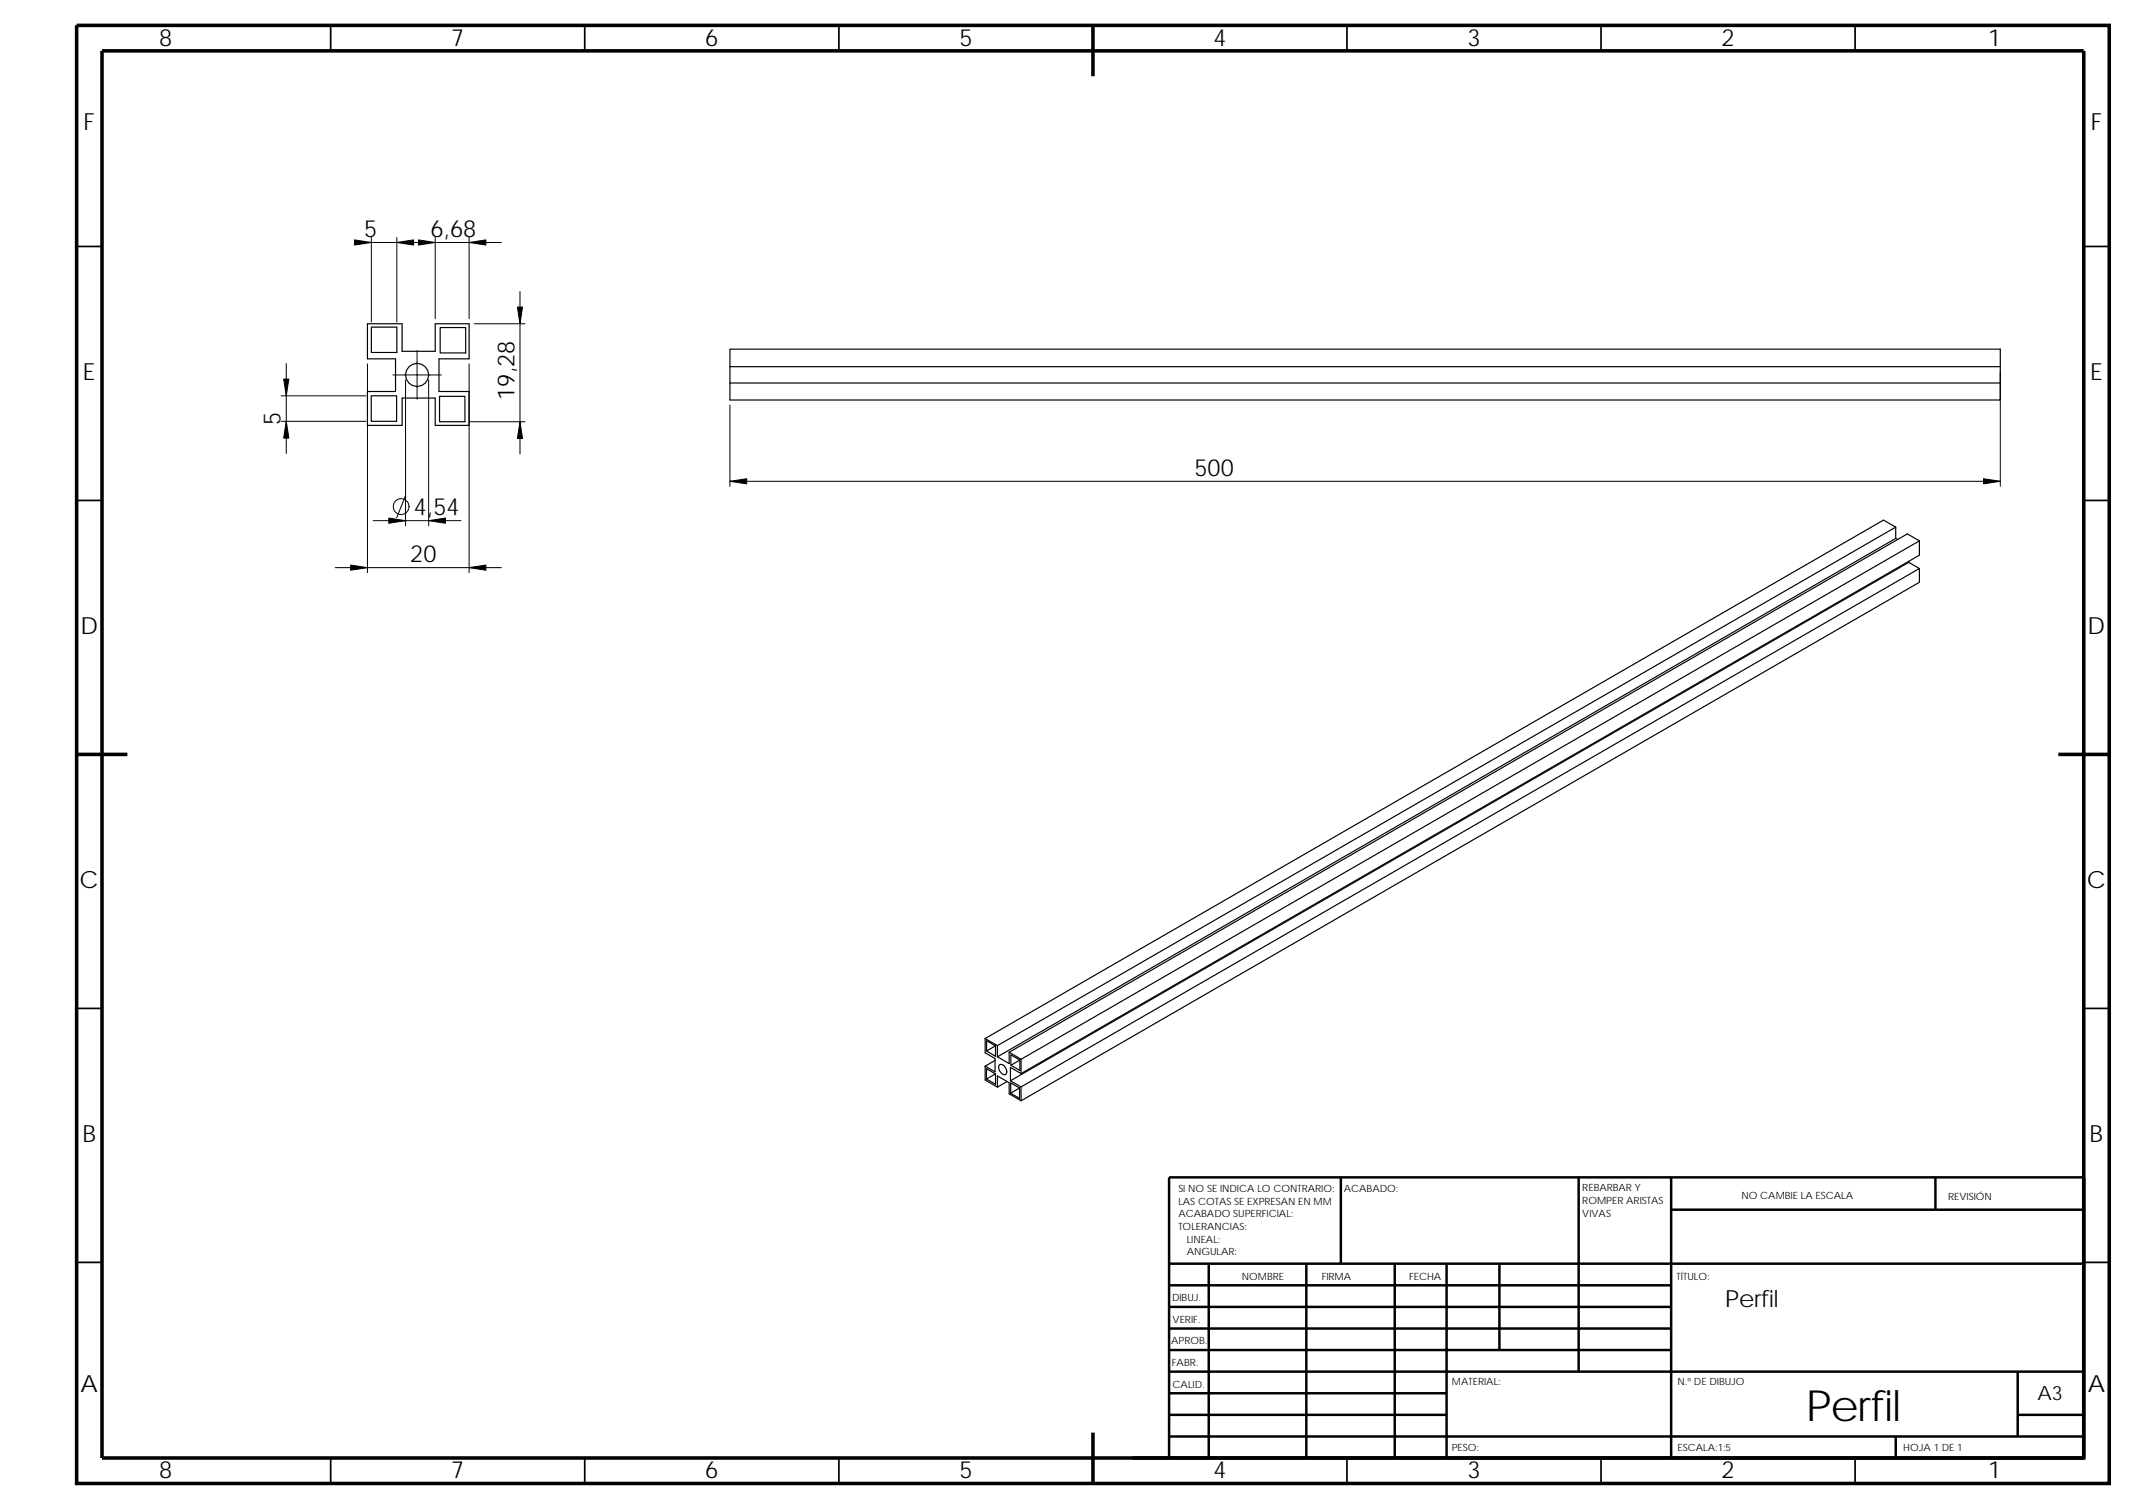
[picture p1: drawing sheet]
<svg xmlns="http://www.w3.org/2000/svg" width="420mm" height="297mm" viewBox="0 0 420 297" stroke-linecap="round" stroke-linejoin="round" font-family="sans-serif">
<g fill="none" stroke="#000" stroke-width=".34">
<path d="M65.1 5v5M115.1 5v5M165.1 5v5M265.1 5v5M315.1 5v5M365.1 5v5M15.1 48.5h5M410.1 48.5h5M15.1 98.5h5M410.1 98.5h5M15.1 198.5h5M410.1 198.5h5"/>
<path d="M15.1 248.5h5M410.1 248.5h5M65.1 287v5M115.1 287v5M165.1 287v5M265.1 287v5M315.1 287v5M365.1 287v5"/>
</g>
<g fill="none" stroke="#000" stroke-width=".49">
<path d="M263.9 231.8v17M310.7 231.8v38.2M328.9 231.8v55.2M328.9 238.1h81.2M380.9 231.8v6.3M410.1 231.8h-180v55.2M230.1 248.8h180M230.1 257.3h98.8M230.1 253h98.8M237.9 248.8v38.2M257.1 248.8v38.2M274.5 248.8v38.2"/>
<path d="M284.7 248.8v38.2M295.1 248.8v16.9M230.1 265.7h98.8M230.1 261.5h98.8M230.1 278.5h54.6M230.1 274.3h54.6M230.1 270h180M397.1 278.5h13M397.1 270v12.8M230.1 282.8h180M373.1 282.8v4.2"/>
</g>
<path d="M15.1 5h400v287h-400zM20.1 10h390v277h-390zM215.1 5v10M15.1 148.5h10M405.1 148.5h10M410.1 231.8v55.2h-187.2M215.1 282v10" fill="none" stroke="#000" stroke-width=".7" stroke-linecap="butt"/>
<g fill="none" stroke="#000" stroke-width=".23">
<path d="M72.3 63.7h6.8v5.5h6.6v-5.5h6.6v6.9h-5.9v6.5h5.9v6.6h-6.6v-5.3h-6.6v5.3h-6.8v-6.6h5.5v-6.5h-5.5zM73.1 77.9h5v5h-5zM73.1 64.4h5v5h-5zM86.5 78h5v5h-5zM86.6 64.5h5v5h-5zM143.6 72.2v6.5h250v-3.3M143.6 72.2v-3.5h250v6.7M143.6 75.4h250M143.6 72.2h250M373.1 103.8l-2.4-1.4-176.8 102M373.1 103.8v2.2M373.1 106l-176.8 102"/>
<path d="M373.1 103.8l-176.8 102M373.1 106l.4 .2M375.6 110.7l2.1 1.2-176.8 102.1M375.6 110.5v.2l-176.8 102M377.7 111.9v2.7l-176.8 102.1M377.7 106.5l-176.8 102M377.7 106.5v2.8l-176.8 102M377.7 106.5l-2.3-1.4-176.8 102M193.9 204.4v2.8l1.9 1.2v2.6l-1.9-1.1M193.9 209.9v2.7l2.4 1.4M193.9 204.4l2.4 1.4M194.1 210.4l1.8 1v2l-1.8-1z"/>
<path d="M194.2 204.9l1.7 1v2l-1.7-1zM195.8 208.7l-1.9 1.2M195.9 211.4l-1.8 1M195.9 205.9l-1.7 1M196.3 205.8v2.2M196.3 214v-2.2l2.3 1.3v2.2l2.3 1.4M196.8 209.6a1.31 1.31 0 0 1 1.1 1.9 1.31 1.31 0 0 1-1.1-1.9zM198.2 212.9l-1.9 1.1M198.6 207.1l2.3 1.4M198.6 207.1v2.3l-2.3-1.4M198.8 212.7l2.1 1.3M198.9 213.1l1.7 1.1v2l-1.7-1z"/>
<path d="M198.9 207.6l1.8 1.1v2l-1.8-1zM200.6 214.2l-1.7 1M200.7 208.7l-1.8 1M200.9 211.3l-2.1-1.2v2.6M200.9 208.5v2.8M200.9 214v2.7"/>
<circle cx="82.1" cy="73.8" r="2.27"/>
</g>
<g fill="none" stroke="#000" stroke-width=".2">
<path d="M73.1 46.7v16.7M78.1 46.7v16.7M85.7 46.7v16M92.3 46.7v16M98.7 47.7h-28.3M102.3 57.4v32M55.3 77.9h16.7M56.3 71.6v17.7M72.3 71.6v41.1M77.3 73.8h9.6M79.8 74.8v28.7M82.1 69v9.6"/>
<path d="M84.4 74.8v28.7M92.3 71.6v41.1M93.3 63.7h10M143.6 79.7v16M393.6 73.2v22.5M55.3 82.9h16.7M79.8 97.5l-1.7 4.4M92.5 83h10.8M143.6 94.7h250M66 111.7h32.7M73.5 102.5h17.2"/>
<circle cx="78.9" cy="99.7" r="1.56"/>
</g>
<g fill="#000" stroke="#000" stroke-width=".2">
<path d="M69.8 47.2l3.3 .5-3.3 .5z" fill-rule="evenodd"/>
<path d="M78.1 47.7l3.3-.5v1z" fill-rule="evenodd"/>
<path d="M82.3 47.2l3.4 .5-3.4 .5z" fill-rule="evenodd"/>
<path d="M92.3 47.7l3.3-.5v1z" fill-rule="evenodd"/>
<path d="M55.8 74.6h1l-.5 3.3z" fill-rule="evenodd"/>
<path d="M101.8 60.4h1l-.5 3.3z" fill-rule="evenodd"/>
<path d="M56.3 82.9l.5 3.3h-1z" fill-rule="evenodd"/>
<path d="M102.3 83l.5 3.3h-1z" fill-rule="evenodd"/>
<path d="M143.6 94.7l3.3-.5v1z" fill-rule="evenodd"/>
<path d="M390.3 94.2l3.3 .5-3.3 .5z" fill-rule="evenodd"/>
<path d="M69 111.2l3.3 .5-3.3 .5z" fill-rule="evenodd"/>
<path d="M76.5 102l3.3 .5-3.3 .5z" fill-rule="evenodd"/>
<path d="M84.4 102.5l3.3-.5v1z" fill-rule="evenodd"/>
<path d="M92.3 111.7l3.3-.5v1z" fill-rule="evenodd"/>
</g>
<text font-size="8.5" x="355.4" y="279.7">Perfil</text>
<g font-size="4.7">
<text x="31.3" y="9">8</text>
<text x="88.8" y="9">7</text>
<text x="138.8" y="9">6</text>
<text x="188.8" y="9">5</text>
<text x="238.8" y="9">4</text>
<text x="288.8" y="9">3</text>
<text x="338.8" y="9">2</text>
<text x="391.3" y="9">1</text>
<text x="16.5" y="25.5">F</text>
<text x="411.4" y="25.5">F</text>
<text x="71.7" y="46.7">5</text>
<text x="84.7" y="46.7">6,68</text>
<text x="16.3" y="74.8">E</text>
<text x="411.3" y="74.8">E</text>
<text x="55.2" y="83.6" transform="rotate(-90 55.2 83.6)">5</text>
<text x="101.2" y="78.7" transform="rotate(-90 101.2 78.7)">19,28</text>
<text x="235.1" y="93.7">500</text>
<text x="81.4" y="101.4">4,54</text>
<text x="80.7" y="110.7">20</text>
<text x="15.8" y="124.8">D</text>
<text x="410.8" y="124.8">D</text>
<text x="15.7" y="174.8">C</text>
<text x="410.7" y="174.8">C</text>
<text x="16.2" y="224.7">B</text>
<text x="411.2" y="224.7">B</text>
<text x="339.5" y="257.3">Perfil</text>
<text x="15.8" y="274">A</text>
<text x="410.9" y="274">A</text>
<text x="31.3" y="291">8</text>
<text x="88.8" y="291">7</text>
<text x="138.8" y="291">6</text>
<text x="188.8" y="291">5</text>
<text x="238.8" y="291">4</text>
<text x="288.8" y="291">3</text>
<text x="338.8" y="291">2</text>
<text x="391.3" y="291">1</text>
</g>
<text font-size="3.9" x="400.9" y="275.5">A3</text>
<g font-size="2">
<text x="231.9" y="234.6">SI NO SE INDICA LO CONTRARIO:</text>
<text x="231.9" y="237.1">LAS COTAS SE EXPRESAN EN MM</text>
<text x="231.9" y="239.6">ACABADO SUPERFICIAL:</text>
<text x="264.4" y="234.6">ACABADO:</text>
<text x="311.4" y="239.5">VIVAS</text>
<text x="311.4" y="234.5">REBARBAR Y</text>
<text x="311.4" y="237">ROMPER ARISTAS</text>
<text x="342.7" y="236">NO CAMBIE LA ESCALA</text>
<text x="383.4" y="236.2">REVISIÓN</text>
<text x="231.9" y="242.1">TOLERANCIAS:</text>
<text x="233.5" y="244.6">LINEAL:</text>
<text x="233.5" y="247.1">ANGULAR:</text>
<text x="260.1" y="252">FIRMA</text>
<text x="277.3" y="252">FECHA</text>
<text x="329.9" y="252">TÍTULO:</text>
<text x="230.7" y="256.1">DIBUJ.</text>
<text x="244.4" y="252">NOMBRE</text>
<text x="230.8" y="260.4">VERIF.</text>
<text x="230.5" y="264.5">APROB.</text>
<text x="230.6" y="268.8">FABR.</text>
<text x="230.7" y="273.2">CALID.</text>
<text x="285.7" y="272.5">MATERIAL:</text>
<text x="330.1" y="272.5">N.º DE DIBUJO</text>
<text x="285.7" y="285.6">PESO:</text>
<text x="330.1" y="285.6">ESCALA:1:5</text>
<text x="374.6" y="285.6">HOJA 1 DE 1</text>
</g>
</svg>
